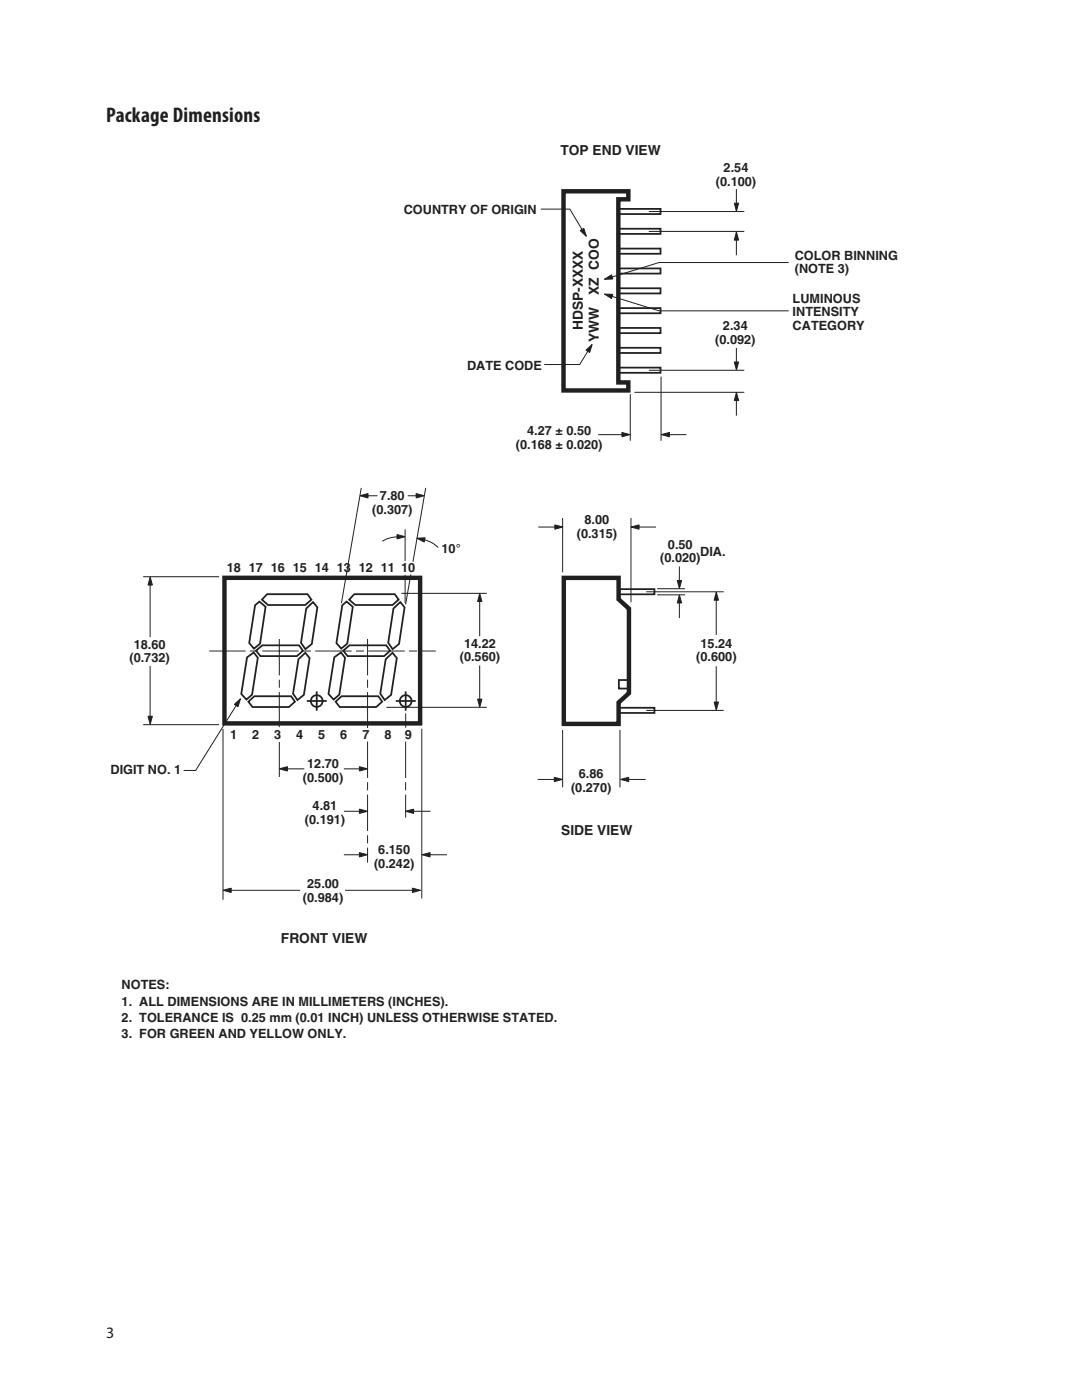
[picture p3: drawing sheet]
<svg xmlns="http://www.w3.org/2000/svg" width="216mm" height="279mm" viewBox="0 0 216 279" stroke-linecap="round" stroke-linejoin="round" font-family="sans-serif">
<path d="M30 116.3v10.7" fill="none" stroke="#231f20" stroke-width=".2"/>
<path d="M30 115.1l.4 1.7h-.9z" fill="#231f20"/>
<path d="M30 115.1l.4 1.7h-.9z" fill="none" stroke="#231f20" stroke-width=".2"/>
<path d="M29.5 142.9h.9l-.4 1.7z" fill="#231f20"/>
<path d="M73.2 98.9h2M81.5 98.9h2M30 133v10.6M29.5 142.9h.9l-.4 1.7z" fill="none" stroke="#231f20" stroke-width=".2"/>
<path d="M83 98.5l1.6 .4-1.6 .5z" fill="#231f20"/>
<path d="M83 98.5l1.6 .4-1.6 .5z" fill="none" stroke="#231f20" stroke-width=".2"/>
<path d="M71.8 98.9l1.6-.4v.9z" fill="#231f20"/>
<path d="M71.8 98.9l1.6-.4v.9zM79.5 107.1l-1.8 .3-1.4 .6M84.3 107.6l1.8 .7 1.3 1" fill="none" stroke="#231f20" stroke-width=".2"/>
<path d="M79.2 106.7l1.6 .4-1.6 .5z" fill="#231f20"/>
<path d="M79.2 106.7l1.6 .4-1.6 .5z" fill="none" stroke="#231f20" stroke-width=".2"/>
<path d="M83.2 107.4l1.6-.1-.2 .9z" fill="#231f20"/>
<path d="M83.2 107.4l1.6-.1-.2 .9zM95.7 132.9v6.9" fill="none" stroke="#231f20" stroke-width=".2"/>
<path d="M95.3 139.5h.9l-.5 1.6z" fill="#231f20"/>
<path d="M95.7 119.6v7.3M95.3 139.5h.9l-.5 1.6z" fill="none" stroke="#231f20" stroke-width=".2"/>
<path d="M95.7 118.4l.5 1.6-.9 .1z" fill="#231f20"/>
<path d="M95.7 118.4l.5 1.6-.9 .1zM47.4 140.4l-8.4 13.4h-2.3" fill="none" stroke="#231f20" stroke-width=".2"/>
<path d="M46.8 140.6l1.2-1.2-.5 1.6z" fill="#231f20"/>
<g fill="none" stroke="#231f20" stroke-width=".2">
<path d="M84.9 97.5l-2.5 14.5M28.7 115.1h14.9M80.2 118.4h16.8M80.8 105.7v6.2M80.8 114.8v5.4M82 114.7l-1 5.8M28.7 144.6h14.9M44.5 145.6v33.9M46.8 140.6l1.2-1.2-.5 1.6zM56.9 153.4h3.7M68.7 153.4h3.5M77.2 141.2h19.8"/>
<path d="M84.2 145.5v33.7"/>
</g>
<g fill="none" stroke="#231f20" stroke-width=".35">
<path d="M53.3 118.6h8.1l.7 1.1-1.2 1h-7.4l-1.2-1zM70.7 118.6h8.1l.7 1.1-1.2 1h-7.4l-1.2-1zM49.3 131.2l1.3-1 .8 1.1-1.1 7.3-1.1 1-1.1-1.1zM50.9 120.8l.9-.7 1.2 1-1.1 7.4-1.2 1-1-1.2zM51.1 129.9l1.2-1.1h7.4l.7 1.1-1.2 1h-7.2zM59.6 131.6l1.3-1.3 .9 1-1.2 7.4-1.2 1-.9-1.3zM61.1 121.4l1.4-1.2 .8 1-1.1 7.3-1.3 1.1-.8-1.3zM66.7 131.2l1.3-1 .8 1.1-1.1 7.3-1.1 1-1.1-1.1zM68.3 120.8l.9-.7 1.2 1-1.1 7.4-1.2 1-1-1.2zM68.5 129.9l1.2-1.1h7.4l.7 1.1-1.2 1h-7.2zM77 131.6l1.3-1.3 .9 1-1.2 7.4-1.2 1-.9-1.3zM78.5 121.4l1.4-1.2 .8 1-1.1 7.3-1.3 1.1-.8-1.3z"/>
<path d="M49.6 140l1.2-1.1h7.3l.8 1.1-1.2 1.1h-7.3zM67 140l1.2-1.1h7.3l.8 1.1-1.2 1.1h-7.3z"/>
<circle cx="63.2" cy="139.9" r="1.18"/>
<circle cx="81" cy="139.9" r="1.18"/>
</g>
<path d="M44.8 115.3h39v29.1h-39z" fill="none" stroke="#231f20" stroke-width=".88" stroke-linecap="butt"/>
<path d="M41.8 129.9h45.1M55.7 127.6v17.4M73.3 127.6v17.6M73.3 148.1v24M80.9 148.1v15M81 142.5v2.6" fill="none" stroke="#231f20" stroke-width=".2" stroke-dasharray="7.1 1.1 1.4 1.1"/>
<path d="M71.7 153l1.6 .4-1.6 .5z" fill="#231f20"/>
<path d="M71.7 153l1.6 .4-1.6 .5z" fill="none" stroke="#231f20" stroke-width=".2"/>
<path d="M55.7 153.4l1.7-.4-.1 .9z" fill="#231f20"/>
<path d="M55.7 153.4l1.7-.4-.1 .9zM45.7 177.7h14.1M68.9 177.7h13.8" fill="none" stroke="#231f20" stroke-width=".2"/>
<path d="M82.3 177.2l1.6 .5-1.6 .4z" fill="#231f20"/>
<path d="M82.3 177.2l1.6 .5-1.6 .4z" fill="none" stroke="#231f20" stroke-width=".2"/>
<path d="M44.5 177.7l1.6-.5v.9z" fill="#231f20"/>
<path d="M44.5 177.7l1.6-.5v.9zM68.7 161.9h3.5M82.1 161.9h3.7" fill="none" stroke="#231f20" stroke-width=".2"/>
<path d="M71.7 161.5l1.6 .4-1.6 .4z" fill="#231f20"/>
<path d="M71.7 161.5l1.6 .4-1.6 .4z" fill="none" stroke="#231f20" stroke-width=".2"/>
<path d="M80.9 161.9l1.6-.4v.8z" fill="#231f20"/>
<path d="M68.7 170.6h3.5M80.9 161.9l1.6-.4v.8zM85.4 170.6h3.7" fill="none" stroke="#231f20" stroke-width=".2"/>
<path d="M71.7 170.2l1.6 .4-1.6 .4z" fill="#231f20"/>
<path d="M71.7 170.2l1.6 .4-1.6 .4z" fill="none" stroke="#231f20" stroke-width=".2"/>
<path d="M84.2 170.6l1.6-.4v.8z" fill="#231f20"/>
<g fill="none" stroke="#231f20" stroke-width=".2">
<path d="M129.6 42.2h18.8M129.6 46.2h18.8M125.8 78.8v9.1M126.7 78.3h21.7M129.6 73.9h18.8M131.9 75.3v12.6M119.5 86.7h5M133.4 86.7h3.5M112.3 103.5v10.6M125.9 103.5v16.6M129.1 118.1h15.2M112.3 145.8v11.2"/>
<path d="M123.7 145.8v11.2M129.1 141.8h15.2M84.2 170.6l1.6-.4v.8z"/>
</g>
<path d="M55.7 148.2v6.8" fill="none" stroke="#231f20" stroke-width=".2" stroke-dasharray="7.1 1.1 1.4 1.1"/>
<g fill="none" stroke="#231f20" stroke-width=".35">
<path d="M123.4 41.7h8.4v1h-8.4zM123.4 45.6h8.4v1.1h-8.4zM123.4 49.6h8.4v1h-8.4zM123.4 53.6h8.4v1h-8.4zM123.4 57.5h8.4v1.1h-8.4zM123.4 73.4h8.4v1h-8.4zM123.4 61.5h8.4v1h-8.4zM123.4 65.4h8.4v1.1h-8.4zM123.4 69.4h8.4v1h-8.4zM123.4 117.6h7.2v1h-7.2zM61.4 139.9h3.6M79.2 139.9h3.6"/>
<path d="M123.5 135.7h2v1.7h-2zM123.4 141.3h7.2v1h-7.2z"/>
</g>
<path d="M112.4 38.2h13v1.6h-2v36.5h2v1.6h-13zM112.5 115.3h10.9v4.3l2.1 1.9v16.8l-2.1 1.9v4.3h-10.9z" fill="none" stroke="#231f20" stroke-width=".88" stroke-linecap="butt"/>
<path d="M63.2 138.2v3.5M80.9 138.2v3.5" fill="none" stroke="#231f20" stroke-width=".35" stroke-dasharray="7.1 1.1 1.4 1.1"/>
<path d="M124.1 86.3l1.6 .4-1.6 .5z" fill="#231f20"/>
<path d="M124.1 86.3l1.6 .4-1.6 .5z" fill="none" stroke="#231f20" stroke-width=".2"/>
<path d="M132 86.7l1.6-.4v.9z" fill="#231f20"/>
<path d="M117.5 69.7l-1.8 3h-7M132 86.7l1.6-.4v.9z" fill="none" stroke="#231f20" stroke-width=".2"/>
<path d="M116.9 69.9l1.3-1.2-.5 1.6z" fill="#231f20"/>
<path d="M116.9 69.9l1.3-1.2-.5 1.6zM146.9 69.5v3.1" fill="none" stroke="#231f20" stroke-width=".2"/>
<path d="M146.5 72.2h.9l-.5 1.7z" fill="#231f20"/>
<path d="M146.5 72.2h.9l-.5 1.7zM146.9 79.5v3.3" fill="none" stroke="#231f20" stroke-width=".2"/>
<path d="M146.9 78.3l.5 1.6h-.9z" fill="#231f20"/>
<path d="M146.9 37.8v3.1M146.9 78.3l.5 1.6h-.9z" fill="none" stroke="#231f20" stroke-width=".2"/>
<path d="M146.5 40.5h.9l-.5 1.7z" fill="#231f20"/>
<path d="M146.5 40.5h.9l-.5 1.7zM146.9 47.5v3.3" fill="none" stroke="#231f20" stroke-width=".2"/>
<path d="M146.9 46.3l.5 1.6h-.9z" fill="#231f20"/>
<path d="M146.9 46.3l.5 1.6h-.9zM107.4 155.6h3.7M125 155.6h3.7" fill="none" stroke="#231f20" stroke-width=".2"/>
<path d="M110.6 155.1l1.6 .5-1.6 .4z" fill="#231f20"/>
<path d="M110.6 155.1l1.6 .5-1.6 .4z" fill="none" stroke="#231f20" stroke-width=".2"/>
<path d="M123.8 155.6l1.7-.5-.1 .9z" fill="#231f20"/>
<path d="M107.5 105.2h3.7M127.1 105.2h3.7M123.8 155.6l1.7-.5-.1 .9z" fill="none" stroke="#231f20" stroke-width=".2"/>
<path d="M110.7 104.8l1.6 .4-1.6 .4z" fill="#231f20"/>
<path d="M110.7 104.8l1.6 .4-1.6 .4z" fill="none" stroke="#231f20" stroke-width=".2"/>
<path d="M125.9 105.2l1.6-.4v.8z" fill="#231f20"/>
<path d="M125.9 105.2l1.6-.4v.8zM142.9 133.1v7.3" fill="none" stroke="#231f20" stroke-width=".2"/>
<path d="M142.5 140.1h.9l-.5 1.6z" fill="#231f20"/>
<path d="M142.9 119.3v7.3M142.5 140.1h.9l-.5 1.6z" fill="none" stroke="#231f20" stroke-width=".2"/>
<path d="M142.9 118.2l.5 1.6h-.9z" fill="#231f20"/>
<path d="M135.6 113.1v3.1M142.9 118.2l.5 1.6h-.9z" fill="none" stroke="#231f20" stroke-width=".2"/>
<path d="M135.1 115.8h.9l-.4 1.7z" fill="#231f20"/>
<path d="M135.1 115.8h.9l-.4 1.7zM135.6 119.9v3.4" fill="none" stroke="#231f20" stroke-width=".2"/>
<path d="M135.6 118.7l.4 1.6h-.9z" fill="#231f20"/>
<path d="M108 41.7h5.7l2.7 4.5M131.2 117.5h5.4M131.2 118.7h5.4M135.6 118.7l.4 1.6h-.9z" fill="none" stroke="#231f20" stroke-width=".2"/>
<path d="M115.8 46l.7-.4 .5 1.6z" fill="#231f20"/>
<path d="M115.8 46l.7-.4 .5 1.6zM121.7 59l9.8 3h25.8" fill="none" stroke="#231f20" stroke-width=".2"/>
<path d="M120.6 58.7h1.7l-.3 .9z" fill="#231f20"/>
<path d="M120.6 58.7h1.7l-.3 .9zM157.3 52.4h-25.8l-9.8 3M72.1 97.5l-4 22.8" fill="none" stroke="#231f20" stroke-width=".2"/>
<path d="M120.6 55.7l1.4-.8 .3 .8z" fill="#231f20"/>
<path d="M120.6 55.7l1.4-.8 .3 .8z" fill="none" stroke="#231f20" stroke-width=".2"/>
<text font-size="4.2" fill="#231f20" x="21.2" y="24.3">Package Dimensions</text>
<text font-size="3.2" fill="#231f20" x="21.2" y="267">3</text>
<g font-size="2.8" fill="#231f20">
<text x="111.8" y="30.9">TOP END VIEW</text>
<text x="119.5" y="59" transform="rotate(-90 119.5 59)">XZ COO</text>
<text x="116.3" y="65.9" transform="rotate(-90 116.3 65.9)">HDSP-XXXX</text>
<text x="119.5" y="68.3" transform="rotate(-90 119.5 68.3)">YWW</text>
<text x="112" y="166.5">SIDE VIEW</text>
<text x="56.1" y="188.1">FRONT VIEW</text>
</g>
<g font-size="2.5" fill="#231f20">
<text x="144.4" y="34.4">2.54</text>
<text x="142.8" y="37.2">(0.100)</text>
<text x="80.6" y="42.7">COUNTRY OF ORIGIN</text>
<text x="158.6" y="51.8">COLOR BINNING</text>
<text x="158.6" y="54.6">(NOTE 3)</text>
<text x="144.3" y="65.9">2.34</text>
<text x="158.2" y="60.4">LUMINOUS</text>
<text x="158.2" y="63.1">INTENSITY</text>
<text x="158.2" y="65.9">CATEGORY</text>
<text x="142.7" y="68.6">(0.092)</text>
<text x="93.2" y="73.8">DATE CODE</text>
<text x="102.9" y="89.6">(0.168 ± 0.020)</text>
<text x="105.2" y="86.9">4.27 ± 0.50</text>
<text x="75.8" y="99.8">7.80</text>
<text x="74.3" y="102.5">(0.307)</text>
<text x="115.1" y="107.4">(0.315)</text>
<text x="116.6" y="104.6">8.00</text>
<text x="88.1" y="110.3">10°</text>
<text x="131.7" y="112.3">(0.020)</text>
<text x="133.3" y="109.5">0.50</text>
<text x="139.7" y="110.9">DIA.</text>
<text x="45.2" y="114.3">18</text>
<text x="49.6" y="114.3">17 16 15 14 13 12 11</text>
<text x="80.1" y="114.3">10</text>
<text x="26.7" y="129.4">18.60</text>
<text x="91.7" y="132">(0.560)</text>
<text x="92.6" y="129.2">14.22</text>
<text x="139.8" y="129.3">15.24</text>
<text x="25.8" y="132.2">(0.732)</text>
<text x="138.9" y="132">(0.600)</text>
<text x="45.9" y="147.5">1</text>
<text x="50.3" y="147.5">2</text>
<text x="54.7" y="147.5">3</text>
<text x="59.1" y="147.5">4</text>
<text x="63.5" y="147.5">5</text>
<text x="67.9" y="147.5">6</text>
<text x="72.3" y="147.5">7</text>
<text x="76.7" y="147.5">8</text>
<text x="80.8" y="147.5">9</text>
<text x="22" y="154.5">DIGIT NO. 1</text>
<text x="61.3" y="153.3">12.70</text>
<text x="115.5" y="155.2">6.86</text>
<text x="60.5" y="156">(0.500)</text>
<text x="62.4" y="161.7">4.81</text>
<text x="113.9" y="158">(0.270)</text>
<text x="60.8" y="164.5">(0.191)</text>
<text x="74.6" y="173.2">(0.242)</text>
<text x="75.5" y="170.4">6.150</text>
<text x="61.3" y="177.3">25.00</text>
<text x="60.5" y="180">(0.984)</text>
<text x="24.3" y="197.3">NOTES:</text>
<text x="24.3" y="200.7">1. ALL DIMENSIONS ARE IN MILLIMETERS (INCHES).</text>
<text x="24.3" y="203.9">2. TOLERANCE IS 0.25 mm (0.01 INCH) UNLESS OTHERWISE STATED.</text>
<text x="24.3" y="207.1">3. FOR GREEN AND YELLOW ONLY.</text>
</g>
</svg>
